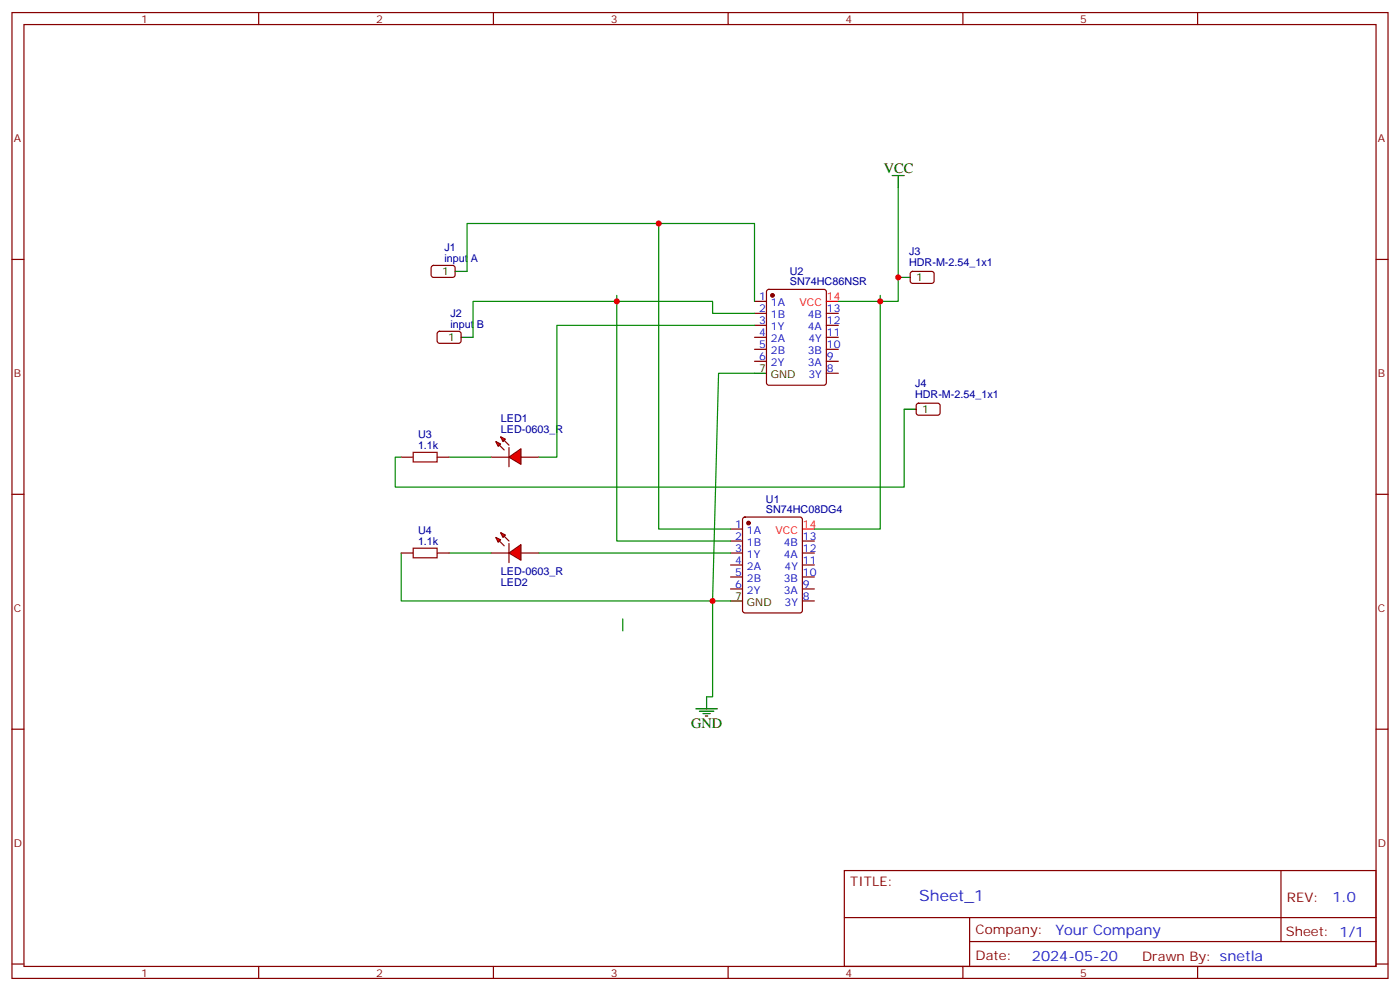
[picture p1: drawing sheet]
<svg xmlns="http://www.w3.org/2000/svg" width="412mm" height="292mm" viewBox="0 0 412 292" stroke-linecap="round" stroke-linejoin="round" font-family="sans-serif">
<g fill="none" stroke="#870000" stroke-width=".35">
<path d="M3.5 3.7h405.4v284.3h-405.4zM7.1 7.2h398.2v277.3h-398.2zM76.2 3.7v3.5M145.3 3.7v3.5M214.5 3.7v3.5M283.6 3.7v3.5M352.8 3.7v3.5M3.5 76.4h3.6M405.3 76.4h3.6M222.2 88.7h3.6M222.2 92.3h3.6M222.2 95.8h3.6"/>
<path d="M222.2 99.3h3.6M226 85.4l.5-.2h16.2l.7 .4v27.1l-.4 .7h-16.5l-.7-.4v-27.1zM243.4 92.3h3.5M243.4 95.8h3.5M243.4 99.3h3.5M222.2 102.8h3.6M222.2 106.4h3.6M243.4 102.8h3.5M243.4 106.4h3.5M243.4 109.9h3.5M3.5 145.5h3.6M215.2 159.3h3.5"/>
<path d="M215.2 155.8h3.5M219 152.4l.4-.2h16.3l.6 .5 .1 27-.5 .7h-16.5l-.6-.4-.1-27.1zM236.4 159.3h3.5M405.3 145.5h3.6M215.2 162.8h3.5M215.2 166.3h3.5M215.2 169.9h3.5M215.2 173.4h3.5M236.4 162.8h3.5M236.4 166.3h3.5M236.4 169.9h3.5M236.4 173.4h3.5"/>
<path d="M236.4 176.9h3.5M3.5 214.7h3.6M405.3 214.7h3.6M248.7 256.3h156.6v28.2h-156.6zM377.3 256.3v20.9M248.7 270.1h156.5M285.6 277.2h119.6M285.6 270.1v14.2M3.5 283.8h3.6M76.2 284.5v3.5M145.3 284.5v3.5M214.5 284.5v3.5"/>
<path d="M283.6 284.5v3.5M352.8 284.5v3.5M405.3 283.8h3.6"/>
</g>
<path d="M243.4 88.7h3.5M236.4 155.8h3.5" fill="none" stroke="#f00" stroke-width=".35"/>
<path d="M222.2 109.9h3.6M215.2 176.9h3.5" fill="none" stroke="#000" stroke-width=".35"/>
<g fill="#870000" stroke="#870000" stroke-width=".35">
<circle cx="220.5" cy="154" r=".53"/>
<circle cx="227.5" cy="87" r=".53"/>
</g>
<g fill="#f00" stroke="#870000" stroke-width=".35">
<path d="M149.9 134.6l3.6-2.5v4.6z"/>
<path d="M149.9 131.8v5.6z"/>
</g>
<g fill="#870000" stroke="#870000" stroke-width=".35">
<path d="M148.5 129.6l1.4 1.5z"/>
<path d="M147.1 131.1l1.4 1.4z"/>
</g>
<g fill="#f00" stroke="#870000" stroke-width=".35">
<path d="M147.5 128.6l1.4 .7-.7 .7z"/>
<path d="M146 130l1.5 .7-.7 .7z"/>
</g>
<path d="M144.6 134.6h5.3M153.5 134.6h5.2" fill="none" stroke="#870000" stroke-width=".35"/>
<g fill="#f00" stroke="#870000" stroke-width=".35">
<path d="M149.9 162.8l3.6-2.5v4.6z"/>
<path d="M149.9 160v5.6z"/>
</g>
<g fill="#870000" stroke="#870000" stroke-width=".35">
<path d="M148.5 157.9l1.4 1.4z"/>
<path d="M147.1 159.3l1.4 1.4z"/>
</g>
<g fill="#f00" stroke="#870000" stroke-width=".35">
<path d="M147.5 156.8l1.4 .7-.7 .7z"/>
<path d="M146 158.2l1.5 .7-.7 .7z"/>
</g>
<path d="M127.2 78.3l.5-.2 5.9 .1 .5 .6-.1 2.4-.7 .5-5.9-.1-.4-.6v-2.2zM129 97.7l.5-.2 5.9 .1 .4 .6v2.4l-.7 .5-5.9-.1-.4-.6v-2.2zM268.3 80.1l.5-.2 5.9 .1 .5 .6-.1 2.4-.6 .4h-6l-.4-.7v-2.1zM270.1 118.9l.5-.2 5.9 .1 .4 .6v2.4l-.7 .4h-5.9l-.4-.7v-2.1zM118.2 134.6h3.5M128.8 134.6h3.5M118.2 162.8h3.5M128.8 162.8h3.5M144.6 162.8h5.3M153.5 162.8h5.2" fill="none" stroke="#870000" stroke-width=".35"/>
<g fill="none" stroke="#008700" stroke-width=".35">
<path d="M264.6 55.2v33.5h-17.7M137.6 79.9v-14.1h84.6v22.9M194 65.8v90h21.2M181.7 87v72.3h33.5M222.2 95.8h-58.2v38.8h-5.3M222.2 92.3h-12.3v-3.6h-70.6v10.6M259.3 87v68.8h-19.4M222.2 109.9h-10.5l-1.8 67v28.2h-1.8M132.3 134.6h12.3M266.3 120.5v22.9h-149.9v-8.8h1.8M118.2 162.8v14.1h97M132.3 162.8h12.3"/>
<path d="M158.7 162.8h56.5M183.4 182.2v3.5"/>
</g>
<path d="M262.8 51.7h3.5M264.6 51.7v3.5M134.1 79.9h3.5M135.8 99.3h3.5M264.6 81.7h3.5M266.3 120.5h3.6M205 208.7h6.3M206 209.4h4.3M207.1 210.1h2.1M207.8 210.8h.7M208.1 205.1v3.6" fill="none" stroke="#000" stroke-width=".35"/>
<path d="M121.7 133.2h7.1v2.8h-7.1zM121.7 161.4h7.1v2.8h-7.1z" fill="none" stroke="#a10000" stroke-width=".35"/>
<g fill="#c00">
<circle cx="209.9" cy="176.9" r=".88"/>
<circle cx="264.6" cy="81.7" r=".88"/>
<circle cx="194" cy="65.8" r=".88"/>
<circle cx="181.7" cy="88.7" r=".88"/>
<circle cx="259.3" cy="88.7" r=".88"/>
</g>
<text font-size="4.6" fill="#00f" x="270.8" y="265.3">Sheet_1</text>
<g font-size="4.2">
<text x="260.3" y="51">VCC</text>
<text x="203.6" y="214.3">GND</text>
</g>
<g font-size="4.2" fill="#00f">
<text x="392.5" y="265.6">1.0</text>
<text x="310.9" y="275.1">Your Company</text>
<text x="304" y="282.9">2024-05-20</text>
</g>
<g font-size="3.9" fill="#800">
<text x="250.5" y="260.9">TITLE:</text>
<text x="379.1" y="265.6">REV:</text>
<text x="287.4" y="275.1">Company:</text>
<text x="378.7" y="275.7">Sheet: 1/1</text>
<text x="287.4" y="282.8">Date:</text>
<text x="336.4" y="282.8">Drawn By: snetla</text>
</g>
<g font-size="3.2" fill="#800">
<text x="41.6" y="6.7">1</text>
<text x="110.8" y="6.7">2</text>
<text x="179.9" y="6.7">3</text>
<text x="249.1" y="6.7">4</text>
<text x="318.2" y="6.7">5</text>
<text x="4.1" y="41.8">A</text>
<text x="405.9" y="41.8">A</text>
<text x="4.1" y="110.9">B</text>
<text x="405.9" y="110.9">B</text>
<text x="4.1" y="180.1">C</text>
<text x="405.9" y="180.1">C</text>
<text x="4.1" y="249.2">D</text>
<text x="405.9" y="249.2">D</text>
<text x="41.6" y="287.5">1</text>
<text x="110.8" y="287.5">2</text>
<text x="179.9" y="287.5">3</text>
<text x="249.1" y="287.5">4</text>
<text x="318.2" y="287.5">5</text>
</g>
<g font-size="3.2" fill="#000080">
<text x="130.9" y="77.1">input A</text>
<text x="130.9" y="73.9">J1</text>
<text x="267.8" y="75.2">J3</text>
<text x="232.7" y="84">SN74HC86NSR</text>
<text x="232.7" y="81">U2</text>
<text x="267.8" y="78.4">HDR-M-2.54_1x1</text>
<text x="132.7" y="93.3">J2</text>
<text x="132.7" y="96.5">input B</text>
<text x="269.5" y="114">J4</text>
<text x="269.5" y="117.2">HDR-M-2.54_1x1</text>
<text x="147.6" y="124.3">LED1</text>
<text x="123.1" y="128.9">U3</text>
<text x="147.6" y="127.5">LED-0603_R</text>
<text x="123.1" y="132.1">1.1k</text>
<text x="225.6" y="148.1">U1</text>
<text x="225.6" y="151">SN74HC08DG4</text>
<text x="123.1" y="160.3">1.1k</text>
<text x="123.1" y="157.2">U4</text>
<text x="147.6" y="169.2">LED-0603_R</text>
<text x="147.6" y="172.4">LED2</text>
</g>
<g font-size="3.2">
<text x="130.3" y="81">1</text>
<text x="269.9" y="82.7">1</text>
<text x="132" y="100.4">1</text>
<text x="223.6" y="109.5">7</text>
<text x="227.1" y="111.3">GND</text>
<text x="271.6" y="121.5">1</text>
<text x="216.5" y="176.6">7</text>
<text x="220" y="178.3">GND</text>
</g>
<g font-size="3.2" fill="#00f">
<text x="223.6" y="88.4">1</text>
<text x="223.6" y="91.9">2</text>
<text x="223.6" y="95.4">3</text>
<text x="227.1" y="90.1">1A</text>
<text x="227.1" y="93.7">1B</text>
<text x="237.9" y="93.7">4B</text>
<text x="243.6" y="95.4">12</text>
<text x="243.6" y="91.9">13</text>
<text x="223.6" y="99">4</text>
<text x="227.1" y="97.2">1Y</text>
<text x="227.1" y="100.7">2A</text>
<text x="237.9" y="97.2">4A</text>
<text x="238.1" y="100.7">4Y</text>
<text x="243.6" y="99">11</text>
<text x="223.6" y="102.5">5</text>
<text x="223.6" y="106">6</text>
<text x="227.1" y="104.2">2B</text>
<text x="227.1" y="107.8">2Y</text>
<text x="237.9" y="104.2">3B</text>
<text x="237.9" y="107.8">3A</text>
<text x="243.6" y="106">9</text>
<text x="243.6" y="102.5">10</text>
<text x="238.1" y="111.3">3Y</text>
<text x="243.6" y="109.5">8</text>
<text x="216.5" y="155.4">1</text>
<text x="216.5" y="158.9">2</text>
<text x="220" y="160.7">1B</text>
<text x="220" y="157.2">1A</text>
<text x="230.9" y="160.7">4B</text>
<text x="236.5" y="158.9">13</text>
<text x="216.5" y="166">4</text>
<text x="216.5" y="162.5">3</text>
<text x="220" y="167.7">2A</text>
<text x="220" y="164.2">1Y</text>
<text x="230.9" y="164.2">4A</text>
<text x="231.1" y="167.7">4Y</text>
<text x="236.5" y="162.5">12</text>
<text x="236.5" y="166">11</text>
<text x="216.5" y="173">6</text>
<text x="216.5" y="169.5">5</text>
<text x="220" y="171.3">2B</text>
<text x="230.9" y="171.3">3B</text>
<text x="236.5" y="169.5">10</text>
<text x="236.5" y="173">9</text>
<text x="220" y="174.8">2Y</text>
<text x="230.9" y="174.8">3A</text>
<text x="231.1" y="178.3">3Y</text>
<text x="236.5" y="176.6">8</text>
</g>
<g font-size="3.2" fill="#f00">
<text x="243.6" y="88.4">14</text>
<text x="235.5" y="90.1">VCC</text>
<text x="236.5" y="155.4">14</text>
<text x="228.5" y="157.2">VCC</text>
</g>
</svg>
